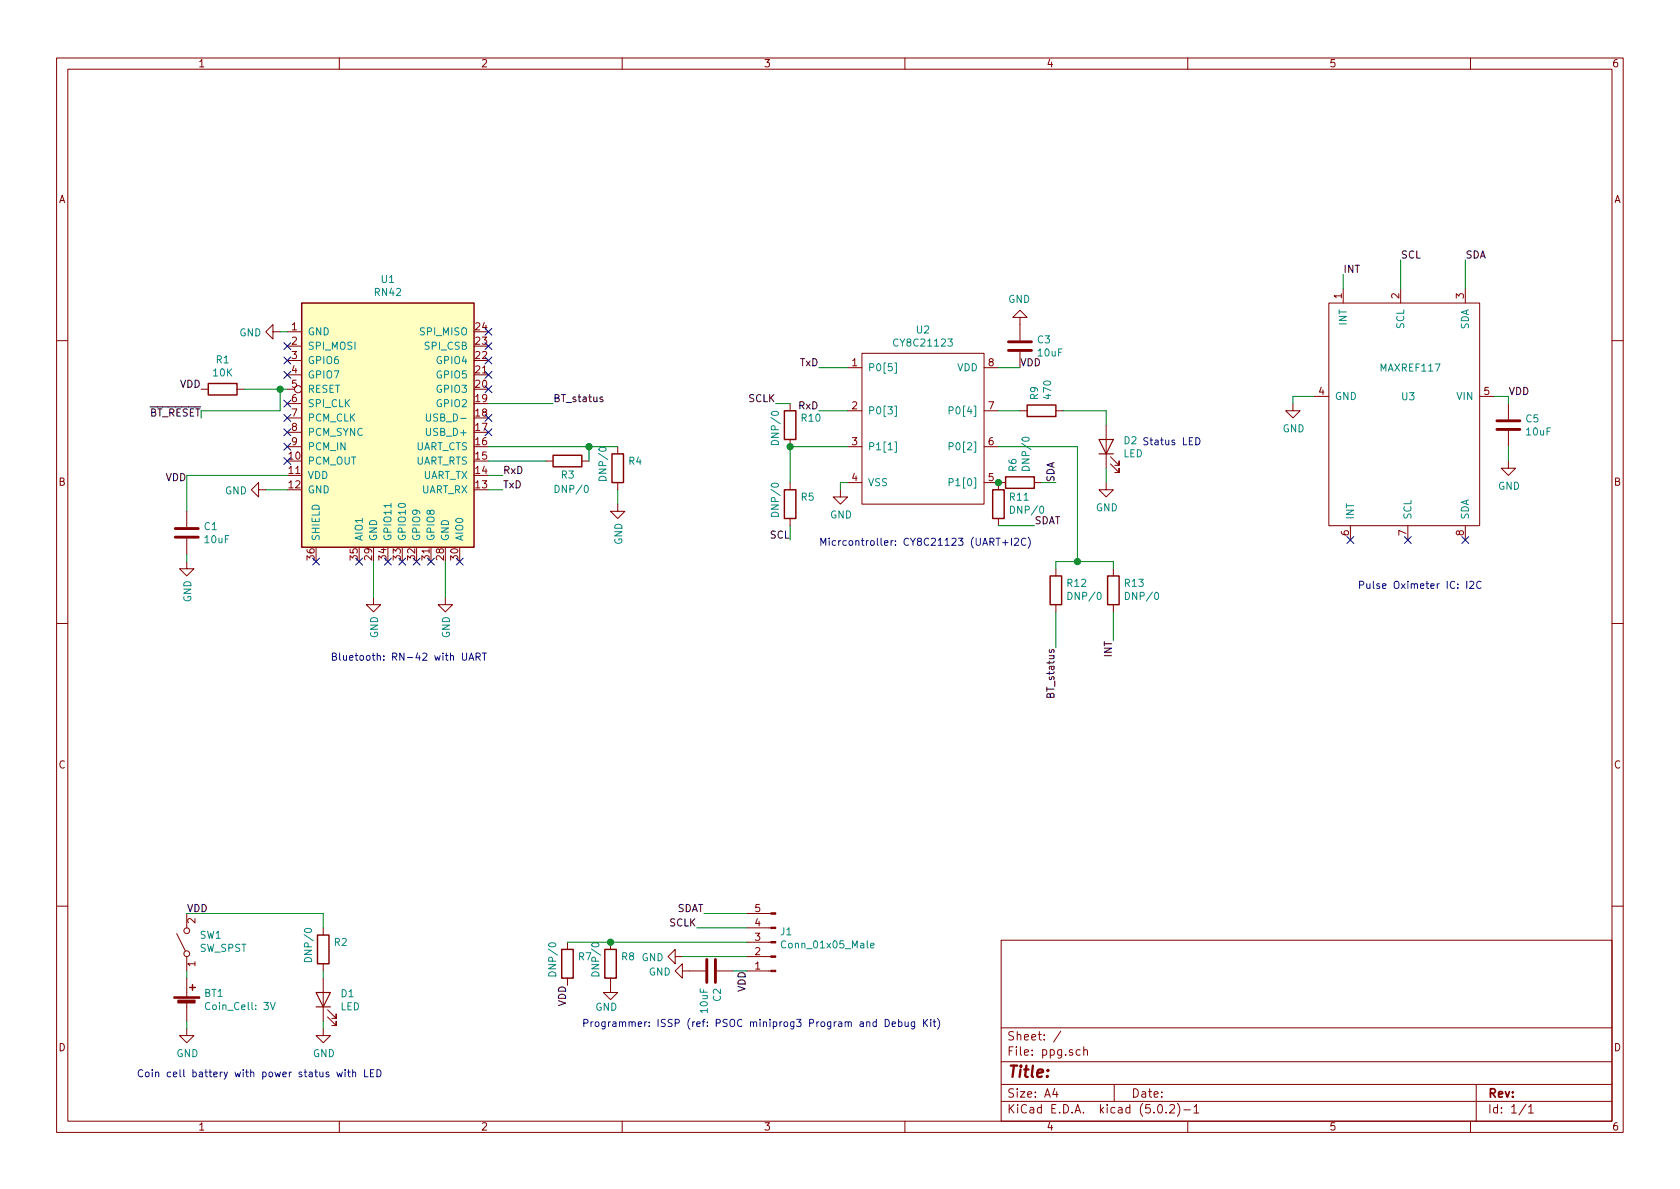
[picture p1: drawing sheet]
EESchema Schematic File Version 4
LIBS:ppg-cache
EELAYER 26 0
EELAYER END
$Descr A4 11693 8268
encoding utf-8
Sheet 1 1
Title ""
Date ""
Rev ""
Comp ""
Comment1 ""
Comment2 ""
Comment3 ""
Comment4 ""
$EndDescr
$Comp
L RF_Bluetooth:RN42 U1
U 1 1
P 2700 3000
F 0 "U1" H 2700 4067 50  0000 C CNN
F 1 "RN42" H 2700 3976 50  0000 C CNN
F 2 "ScannerFootPrint:RN42_v2" H 2650 3850 50  0001 C CNN
F 3 "http://ww1.microchip.com/downloads/en/DeviceDoc/rn-42-ds-v2.32r.pdf" H 2700 2200 50  0001 C CNN
	1    2700 3000
	1    0    0    -1  
$EndComp
$Comp
L Device:Battery_Cell BT1
U 1 1
P 1300 7000
F 0 "BT1" H 1418 7096 50  0000 L CNN
F 1 "Coin_Cell: 3V" H 1418 7005 50  0000 L CNN
F 2 "Battery:BatteryHolder_Keystone_3000_1x12mm" V 1300 7060 50  0001 C CNN
F 3 "~" V 1300 7060 50  0001 C CNN
	1    1300 7000
	1    0    0    -1  
$EndComp
$Comp
L power:GND #PWR01
U 1 1
P 1300 7150
F 0 "#PWR01" H 1300 6900 50  0001 C CNN
F 1 "GND" H 1305 6977 50  0000 C CNN
F 2 "" H 1300 7150 50  0001 C CNN
F 3 "" H 1300 7150 50  0001 C CNN
	1    1300 7150
	1    0    0    -1  
$EndComp
Wire Wire Line
	1300 7100 1300 7150
Text Label 1300 6350 0    50   ~ 0
VDD
Wire Wire Line
	1300 6750 1300 6800
Text Label 7100 2550 0    50   ~ 0
VDD
$Comp
L power:GND #PWR012
U 1 1
P 5850 3400
F 0 "#PWR012" H 5850 3150 50  0001 C CNN
F 1 "GND" H 5855 3227 50  0000 C CNN
F 2 "" H 5850 3400 50  0001 C CNN
F 3 "" H 5850 3400 50  0001 C CNN
	1    5850 3400
	1    0    0    -1  
$EndComp
Text Label 1300 3350 2    50   ~ 0
VDD
$Comp
L power:GND #PWR04
U 1 1
P 1850 3400
F 0 "#PWR04" H 1850 3150 50  0001 C CNN
F 1 "GND" V 1855 3272 50  0000 R CNN
F 2 "" H 1850 3400 50  0001 C CNN
F 3 "" H 1850 3400 50  0001 C CNN
	1    1850 3400
	0    1    1    0   
$EndComp
Wire Wire Line
	2000 3400 1850 3400
Text Label 5700 2850 2    50   ~ 0
RxD
Text Label 5700 2550 2    50   ~ 0
TxD
Text Label 3500 3400 0    50   ~ 0
TxD
Wire Wire Line
	3500 3400 3400 3400
Text Label 3500 3300 0    50   ~ 0
RxD
Wire Wire Line
	3500 3300 3400 3300
$Comp
L power:GND #PWR05
U 1 1
P 1950 2300
F 0 "#PWR05" H 1950 2050 50  0001 C CNN
F 1 "GND" V 1955 2172 50  0000 R CNN
F 2 "" H 1950 2300 50  0001 C CNN
F 3 "" H 1950 2300 50  0001 C CNN
	1    1950 2300
	0    1    1    0   
$EndComp
Wire Wire Line
	2000 2300 1950 2300
$Comp
L Device:R R1
U 1 1
P 1550 2700
F 0 "R1" V 1343 2700 50  0000 C CNN
F 1 "10K" V 1434 2700 50  0000 C CNN
F 2 "Resistor_SMD:R_0603_1608Metric" V 1480 2700 50  0001 C CNN
F 3 "~" H 1550 2700 50  0001 C CNN
	1    1550 2700
	0    1    1    0   
$EndComp
Text Label 1400 2700 2    50   ~ 0
VDD
Wire Wire Line
	1950 2700 1950 2850
Connection ~ 1950 2700
Wire Wire Line
	1950 2700 2000 2700
Text Label 1400 2900 2    50   ~ 0
~BT_RESET
Wire Wire Line
	3400 2800 3850 2800
Wire Wire Line
	1950 2850 1400 2850
Wire Wire Line
	1400 2850 1400 2900
$Comp
L Device:C C1
U 1 1
P 1300 3700
F 0 "C1" H 1415 3746 50  0000 L CNN
F 1 "10uF" H 1415 3655 50  0000 L CNN
F 2 "Capacitor_SMD:C_0603_1608Metric" H 1338 3550 50  0001 C CNN
F 3 "~" H 1300 3700 50  0001 C CNN
	1    1300 3700
	1    0    0    -1  
$EndComp
$Comp
L power:GND #PWR02
U 1 1
P 1300 3900
F 0 "#PWR02" H 1300 3650 50  0001 C CNN
F 1 "GND" V 1305 3772 50  0000 R CNN
F 2 "" H 1300 3900 50  0001 C CNN
F 3 "" H 1300 3900 50  0001 C CNN
	1    1300 3900
	1    0    0    -1  
$EndComp
Wire Wire Line
	1300 3850 1300 3900
Text Label 3850 2800 0    50   ~ 0
BT_status
$Comp
L power:GND #PWR06
U 1 1
P 2600 4150
F 0 "#PWR06" H 2600 3900 50  0001 C CNN
F 1 "GND" V 2605 4022 50  0000 R CNN
F 2 "" H 2600 4150 50  0001 C CNN
F 3 "" H 2600 4150 50  0001 C CNN
	1    2600 4150
	1    0    0    -1  
$EndComp
$Comp
L power:GND #PWR07
U 1 1
P 3100 4150
F 0 "#PWR07" H 3100 3900 50  0001 C CNN
F 1 "GND" V 3105 4022 50  0000 R CNN
F 2 "" H 3100 4150 50  0001 C CNN
F 3 "" H 3100 4150 50  0001 C CNN
	1    3100 4150
	1    0    0    -1  
$EndComp
Wire Wire Line
	2600 4150 2600 3900
Wire Wire Line
	3100 3900 3100 4150
$Comp
L power:GND #PWR014
U 1 1
P 9000 2800
F 0 "#PWR014" H 9000 2550 50  0001 C CNN
F 1 "GND" H 9005 2627 50  0000 C CNN
F 2 "" H 9000 2800 50  0001 C CNN
F 3 "" H 9000 2800 50  0001 C CNN
	1    9000 2800
	1    0    0    -1  
$EndComp
Wire Wire Line
	9150 2750 9000 2750
Wire Wire Line
	9000 2750 9000 2800
Text Label 10500 2750 0    50   ~ 0
VDD
Wire Wire Line
	10400 2750 10500 2750
$Comp
L Device:C C5
U 1 1
P 10500 2950
F 0 "C5" H 10615 2996 50  0000 L CNN
F 1 "10uF" H 10615 2905 50  0000 L CNN
F 2 "Capacitor_SMD:C_0603_1608Metric" H 10538 2800 50  0001 C CNN
F 3 "~" H 10500 2950 50  0001 C CNN
	1    10500 2950
	1    0    0    -1  
$EndComp
$Comp
L power:GND #PWR016
U 1 1
P 10500 3200
F 0 "#PWR016" H 10500 2950 50  0001 C CNN
F 1 "GND" H 10505 3027 50  0000 C CNN
F 2 "" H 10500 3200 50  0001 C CNN
F 3 "" H 10500 3200 50  0001 C CNN
	1    10500 3200
	1    0    0    -1  
$EndComp
Wire Wire Line
	10500 2800 10500 2750
Wire Wire Line
	10500 3100 10500 3200
$Comp
L Device:R R6
U 1 1
P 7100 3350
F 0 "R6" H 7030 3304 50  0000 R CNN
F 1 "DNP/0" H 7030 3395 50  0000 R CNN
F 2 "Resistor_SMD:R_0603_1608Metric" V 7030 3350 50  0001 C CNN
F 3 "~" H 7100 3350 50  0001 C CNN
	1    7100 3350
	0    1    1    0   
$EndComp
$Comp
L Device:R R5
U 1 1
P 5500 3500
F 0 "R5" H 5430 3454 50  0000 R CNN
F 1 "DNP/0" V 5600 3600 50  0000 R CNN
F 2 "Resistor_SMD:R_0603_1608Metric" V 5430 3500 50  0001 C CNN
F 3 "~" H 5500 3500 50  0001 C CNN
	1    5500 3500
	-1   0    0    1   
$EndComp
Text Label 7350 3350 1    50   ~ 0
SDA
Text Label 5500 3750 2    50   ~ 0
SCL
Wire Wire Line
	5500 3650 5500 3750
$Comp
L Device:C C3
U 1 1
P 7100 2400
F 0 "C3" H 7215 2446 50  0000 L CNN
F 1 "10uF" H 7215 2355 50  0000 L CNN
F 2 "Capacitor_SMD:C_0603_1608Metric" H 7138 2250 50  0001 C CNN
F 3 "~" H 7100 2400 50  0001 C CNN
	1    7100 2400
	1    0    0    -1  
$EndComp
$Comp
L power:GND #PWR011
U 1 1
P 7100 2250
F 0 "#PWR011" H 7100 2000 50  0001 C CNN
F 1 "GND" H 7105 2077 50  0000 C CNN
F 2 "" H 7100 2250 50  0001 C CNN
F 3 "" H 7100 2250 50  0001 C CNN
	1    7100 2250
	-1   0    0    1   
$EndComp
Text Label 10200 1800 0    50   ~ 0
SDA
Text Label 9750 1800 0    50   ~ 0
SCL
$Comp
L ppg-rescue:MAXREF117-PPG_Project_Max-ppg-rescue U3
U 1 1
P 9650 2550
F 0 "U3" H 9750 2350 50  0000 L CNN
F 1 "MAXREF117" H 9600 2550 50  0000 L CNN
F 2 "PPG_Cypress_target:Pulse_Oximeter" H 9650 2550 50  0001 C CNN
F 3 "" H 9650 2550 50  0001 C CNN
	1    9650 2550
	1    0    0    -1  
$EndComp
Text Label 9350 1900 0    50   ~ 0
INT
Wire Wire Line
	9350 1900 9350 2000
$Comp
L power:GND #PWR09
U 1 1
P 4750 6650
F 0 "#PWR09" H 4750 6400 50  0001 C CNN
F 1 "GND" V 4755 6522 50  0000 R CNN
F 2 "" H 4750 6650 50  0001 C CNN
F 3 "" H 4750 6650 50  0001 C CNN
	1    4750 6650
	0    1    1    0   
$EndComp
Text Label 4850 6450 2    50   ~ 0
SCLK
Text Label 5200 6750 3    50   ~ 0
VDD
Text Label 4900 6350 2    50   ~ 0
SDAT
Wire Wire Line
	5200 6650 4750 6650
$Comp
L power:GND #PWR08
U 1 1
P 4800 6750
F 0 "#PWR08" H 4800 6500 50  0001 C CNN
F 1 "GND" V 4805 6622 50  0000 R CNN
F 2 "" H 4800 6750 50  0001 C CNN
F 3 "" H 4800 6750 50  0001 C CNN
	1    4800 6750
	0    1    1    0   
$EndComp
$Comp
L Device:LED D2
U 1 1
P 7700 3100
F 0 "D2" V 7739 2983 50  0000 R CNN
F 1 "LED" V 7648 2983 50  0000 R CNN
F 2 "LED_SMD:LED_0603_1608Metric" H 7700 3100 50  0001 C CNN
F 3 "~" H 7700 3100 50  0001 C CNN
	1    7700 3100
	0    -1   -1   0   
$EndComp
$Comp
L Device:R R9
U 1 1
P 7250 2850
F 0 "R9" H 7180 2804 50  0000 R CNN
F 1 "470" H 7180 2895 50  0000 R CNN
F 2 "Resistor_SMD:R_0603_1608Metric" V 7180 2850 50  0001 C CNN
F 3 "~" H 7250 2850 50  0001 C CNN
	1    7250 2850
	0    1    1    0   
$EndComp
Wire Wire Line
	7700 2850 7700 2950
$Comp
L power:GND #PWR013
U 1 1
P 7700 3350
F 0 "#PWR013" H 7700 3100 50  0001 C CNN
F 1 "GND" H 7705 3177 50  0000 C CNN
F 2 "" H 7700 3350 50  0001 C CNN
F 3 "" H 7700 3350 50  0001 C CNN
	1    7700 3350
	1    0    0    -1  
$EndComp
Wire Wire Line
	7700 3250 7700 3350
Text Notes 4050 7150 0    50   ~ 0
Programmer: ISSP (ref: PSOC miniprog3 Program and Debug Kit)
Text Notes 2300 4600 0    50   ~ 0
Bluetooth: RN-42 with UART 
Text Notes 5700 3800 0    50   ~ 0
Micrcontroller: CY8C21123 (UART+I2C)
Text Notes 7950 3100 0    50   ~ 0
Status LED
Text Notes 9450 4100 0    50   ~ 0
Pulse Oximeter IC: I2C
$Comp
L Device:R R4
U 1 1
P 4300 3250
F 0 "R4" H 4230 3204 50  0000 R CNN
F 1 "DNP/0" V 4400 3350 50  0000 R CNN
F 2 "Resistor_SMD:R_0603_1608Metric" V 4230 3250 50  0001 C CNN
F 3 "~" H 4300 3250 50  0001 C CNN
	1    4300 3250
	-1   0    0    1   
$EndComp
$Comp
L power:GND #PWR010
U 1 1
P 4300 3500
F 0 "#PWR010" H 4300 3250 50  0001 C CNN
F 1 "GND" V 4305 3372 50  0000 R CNN
F 2 "" H 4300 3500 50  0001 C CNN
F 3 "" H 4300 3500 50  0001 C CNN
	1    4300 3500
	1    0    0    -1  
$EndComp
Wire Wire Line
	4300 3400 4300 3500
Wire Wire Line
	3400 3100 4100 3100
$Comp
L Device:R R3
U 1 1
P 3950 3200
F 0 "R3" V 3850 3250 50  0000 R CNN
F 1 "DNP/0" V 3750 3300 50  0000 R CNN
F 2 "Resistor_SMD:R_0603_1608Metric" V 3880 3200 50  0001 C CNN
F 3 "~" H 3950 3200 50  0001 C CNN
	1    3950 3200
	0    -1   -1   0   
$EndComp
Wire Wire Line
	3400 3200 3800 3200
Wire Wire Line
	4100 3200 4100 3100
Connection ~ 4100 3100
Wire Wire Line
	4100 3100 4300 3100
$Comp
L Switch:SW_SPST SW1
U 1 1
P 1300 6550
F 0 "SW1" V 1346 6462 50  0000 R CNN
F 1 "SW_SPST" V 1255 6462 50  0000 R CNN
F 2 "PPG_Cypress_target:Slide_SPDT_CK-JS102011SAQN" H 1300 6550 50  0001 C CNN
F 3 "" H 1300 6550 50  0001 C CNN
	1    1300 6550
	0    -1   -1   0   
$EndComp
NoConn ~ 9400 3750
NoConn ~ 9800 3750
NoConn ~ 10200 3750
NoConn ~ 2000 3200
NoConn ~ 2000 3100
NoConn ~ 2000 3000
NoConn ~ 2000 2900
NoConn ~ 2000 2800
NoConn ~ 2000 2600
NoConn ~ 2000 2500
NoConn ~ 2000 2400
NoConn ~ 3400 2300
NoConn ~ 3400 2400
NoConn ~ 3400 2500
NoConn ~ 3400 2600
NoConn ~ 3400 2700
NoConn ~ 3400 2900
NoConn ~ 3400 3000
NoConn ~ 3200 3900
NoConn ~ 3000 3900
NoConn ~ 2900 3900
NoConn ~ 2800 3900
NoConn ~ 2700 3900
NoConn ~ 2500 3900
NoConn ~ 2200 3900
$Comp
L Device:R R2
U 1 1
P 2250 6600
F 0 "R2" H 2180 6554 50  0000 R CNN
F 1 "DNP/0" V 2350 6700 50  0000 R CNN
F 2 "Resistor_SMD:R_0603_1608Metric" V 2180 6600 50  0001 C CNN
F 3 "~" H 2250 6600 50  0001 C CNN
	1    2250 6600
	-1   0    0    1   
$EndComp
Wire Wire Line
	1300 6350 2250 6350
$Comp
L Device:LED D1
U 1 1
P 2250 6950
F 0 "D1" V 2289 6833 50  0000 R CNN
F 1 "LED" V 2198 6833 50  0000 R CNN
F 2 "LED_SMD:LED_0603_1608Metric_Pad1.05x0.95mm_HandSolder" H 2250 6950 50  0001 C CNN
F 3 "~" H 2250 6950 50  0001 C CNN
	1    2250 6950
	0    -1   -1   0   
$EndComp
$Comp
L power:GND #PWR03
U 1 1
P 2250 7150
F 0 "#PWR03" H 2250 6900 50  0001 C CNN
F 1 "GND" H 2255 6977 50  0000 C CNN
F 2 "" H 2250 7150 50  0001 C CNN
F 3 "" H 2250 7150 50  0001 C CNN
	1    2250 7150
	1    0    0    -1  
$EndComp
Wire Wire Line
	2250 6350 2250 6450
Wire Wire Line
	2250 6750 2250 6800
Wire Wire Line
	2250 7100 2250 7150
$Comp
L ppg-rescue:CY8C21123 U2
U 1 1
P 6300 2950
F 0 "U2" H 6425 3615 50  0000 C CNN
F 1 "CY8C21123" H 6425 3524 50  0000 C CNN
F 2 "PPG_Cypress_target:CY8C21123_8_SOIC" H 6900 2550 50  0001 C CNN
F 3 "" H 6900 2550 50  0001 C CNN
	1    6300 2950
	1    0    0    -1  
$EndComp
Wire Wire Line
	7250 3350 7350 3350
Wire Wire Line
	5900 2850 5700 2850
Wire Wire Line
	5700 2550 5900 2550
Wire Wire Line
	6950 2550 7100 2550
Wire Wire Line
	5900 3350 5850 3350
Wire Wire Line
	5850 3350 5850 3400
Wire Wire Line
	6950 2850 7100 2850
Wire Wire Line
	7400 2850 7700 2850
Wire Wire Line
	5900 3100 5500 3100
Wire Wire Line
	5500 3100 5500 3350
Wire Wire Line
	5200 6450 4850 6450
$Comp
L Connector:Conn_01x05_Male J1
U 1 1
P 5400 6550
F 0 "J1" H 5373 6480 50  0000 R CNN
F 1 "Conn_01x05_Male" H 5373 6571 50  0000 R CNN
F 2 "PPG_Cypress_target:Cypress_Programmer" H 5400 6550 50  0001 C CNN
F 3 "~" H 5400 6550 50  0001 C CNN
	1    5400 6550
	-1   0    0    1   
$EndComp
$Comp
L Device:C C2
U 1 1
P 4950 6750
F 0 "C2" H 5065 6796 50  0000 L CNN
F 1 "10uF" H 5065 6705 50  0000 L CNN
F 2 "Capacitor_SMD:C_0603_1608Metric" H 4988 6600 50  0001 C CNN
F 3 "~" H 4950 6750 50  0001 C CNN
	1    4950 6750
	0    1    1    0   
$EndComp
Wire Wire Line
	5100 6750 5200 6750
$Comp
L Device:R R7
U 1 1
P 3950 6700
F 0 "R7" H 3880 6654 50  0000 R CNN
F 1 "DNP/0" V 4050 6800 50  0000 R CNN
F 2 "Resistor_SMD:R_0603_1608Metric" V 3880 6700 50  0001 C CNN
F 3 "~" H 3950 6700 50  0001 C CNN
	1    3950 6700
	-1   0    0    1   
$EndComp
$Comp
L Device:R R8
U 1 1
P 4250 6700
F 0 "R8" H 4180 6654 50  0000 R CNN
F 1 "DNP/0" V 4350 6800 50  0000 R CNN
F 2 "Resistor_SMD:R_0603_1608Metric" V 4180 6700 50  0001 C CNN
F 3 "~" H 4250 6700 50  0001 C CNN
	1    4250 6700
	-1   0    0    1   
$EndComp
Wire Wire Line
	5200 6550 4250 6550
Wire Wire Line
	3950 6550 4250 6550
Connection ~ 4250 6550
$Comp
L power:GND #PWR017
U 1 1
P 4250 6850
F 0 "#PWR017" H 4250 6600 50  0001 C CNN
F 1 "GND" H 4300 6700 50  0000 R CNN
F 2 "" H 4250 6850 50  0001 C CNN
F 3 "" H 4250 6850 50  0001 C CNN
	1    4250 6850
	1    0    0    -1  
$EndComp
Text Label 3950 6850 3    50   ~ 0
VDD
$Comp
L Device:R R11
U 1 1
P 6950 3500
F 0 "R11" H 6880 3454 50  0000 R CNN
F 1 "DNP/0" H 6880 3545 50  0000 R CNN
F 2 "Resistor_SMD:R_0603_1608Metric" V 6880 3500 50  0001 C CNN
F 3 "~" H 6950 3500 50  0001 C CNN
	1    6950 3500
	-1   0    0    1   
$EndComp
Connection ~ 6950 3350
Wire Wire Line
	6950 3650 7200 3650
Wire Wire Line
	4900 6350 5200 6350
Text Label 7200 3650 0    50   ~ 0
SDAT
Text Label 5400 2800 2    50   ~ 0
SCLK
$Comp
L Device:R R10
U 1 1
P 5500 2950
F 0 "R10" H 5430 2904 50  0000 R CNN
F 1 "DNP/0" V 5600 3100 50  0000 R CNN
F 2 "Resistor_SMD:R_0603_1608Metric" V 5430 2950 50  0001 C CNN
F 3 "~" H 5500 2950 50  0001 C CNN
	1    5500 2950
	-1   0    0    1   
$EndComp
Connection ~ 5500 3100
Wire Wire Line
	5500 2800 5400 2800
Text Notes 950  7500 0    50   ~ 0
Coin cell battery with power status with LED
Wire Wire Line
	1700 2700 1950 2700
Wire Wire Line
	1300 3300 1300 3550
Wire Wire Line
	2000 3300 1300 3300
Wire Wire Line
	6950 3100 7500 3100
$Comp
L Device:R R12
U 1 1
P 7350 4100
F 0 "R12" H 7280 4054 50  0000 R CNN
F 1 "DNP/0" H 7280 4145 50  0000 R CNN
F 2 "Resistor_SMD:R_0603_1608Metric" V 7280 4100 50  0001 C CNN
F 3 "~" H 7350 4100 50  0001 C CNN
	1    7350 4100
	-1   0    0    1   
$EndComp
$Comp
L Device:R R13
U 1 1
P 7750 4100
F 0 "R13" H 7680 4054 50  0000 R CNN
F 1 "DNP/0" H 7680 4145 50  0000 R CNN
F 2 "Resistor_SMD:R_0603_1608Metric" V 7680 4100 50  0001 C CNN
F 3 "~" H 7750 4100 50  0001 C CNN
	1    7750 4100
	-1   0    0    1   
$EndComp
Text Label 7350 4500 3    50   ~ 0
BT_status
Text Label 7750 4450 3    50   ~ 0
INT
Wire Wire Line
	7500 3900 7350 3900
Wire Wire Line
	7350 3900 7350 3950
Wire Wire Line
	7500 3100 7500 3900
Wire Wire Line
	7500 3900 7750 3900
Wire Wire Line
	7750 3900 7750 3950
Connection ~ 7500 3900
Wire Wire Line
	9750 1800 9750 2000
Wire Wire Line
	10200 1800 10200 2000
Wire Wire Line
	7350 4250 7350 4500
Wire Wire Line
	7750 4250 7750 4450
$EndSCHEMATC
